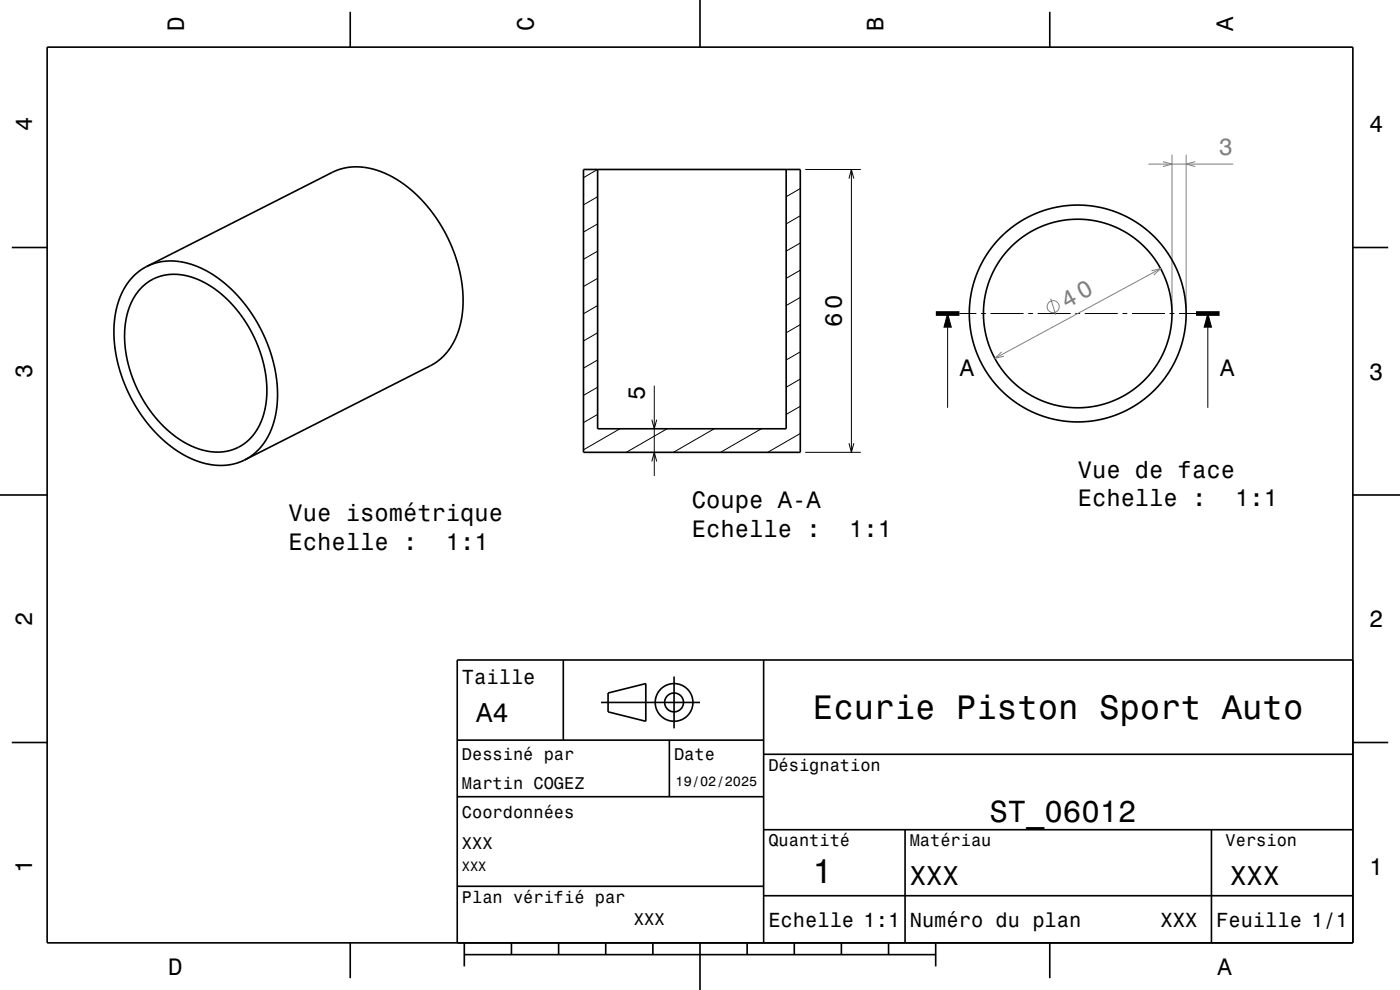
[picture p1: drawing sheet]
<svg xmlns="http://www.w3.org/2000/svg" width="297mm" height="210mm" viewBox="0 0 297 210" stroke-linecap="round" stroke-linejoin="round" font-family="sans-serif">
<g fill="none" stroke="#000" stroke-width=".21">
<path d="M126.8 36l-3 1.7M169.8 40l-3 1.7M170.8 36h11.8M180.1 37.9l.5-1.9 .5 1.9M180.6 36v60M126.8 59l-3 1.8M126.8 53.3l-3 1.7M126.8 47.5l-3 1.7M126.8 41.7l-3 1.8M169.8 57.3l-3 1.7M169.8 51.5l-3 1.8M169.8 45.8l-3 1.7"/>
<path d="M126.8 76.4l-3 1.7M126.8 70.6l-3 1.7M126.8 64.8l-3 1.8M169.8 74.6l-3 1.8M169.8 68.9l-3 1.7M169.8 63.1l-3 1.7M201 69.4v17.1M203.5 66.5h3.6M208.1 66.5h1M210.1 66.5h7M218.1 66.5h1M220.1 66.5h7"/>
<path d="M228.1 66.5h1M230.1 66.5h7M238.1 66.5h1M240.1 66.5h7M248.1 66.5h1M250.1 66.5h3.6M256.2 69.4v17.1M126.8 87.9l-3 1.7M126.8 82.1l-3 1.8M131.5 91l-7.7 4.4M138.3 89l.5 2 .5-2M138.3 97.9l.5-1.9 .5 1.9"/>
<path d="M138.8 81.8v19.2M141.5 91l-8.6 5M151.5 91l-8.6 5M161.5 91l-8.6 5M169.8 92l-6.9 4M169.8 86.2l-3 1.7M169.8 80.4l-3 1.7M170.8 96h11.8M180.1 94l.5 2 .5-2"/>
</g>
<g fill="none" stroke="#808080" stroke-width=".21">
<path d="M243.6 34.8h18M246.7 34.3l1.9 .5-1.9 .5M248.6 32.8v32.7M251.6 32.8v32.7M253.6 34.3l-2 .5 2 .5M244.3 57.4l1.9-.4-1.4 1.4M246.2 57l-35.2 19M212.5 74.7l-1.5 1.3 2-.4M222.9 63.3l1.1 3.5"/>
<circle cx="223.4" cy="65.1" r="1.28"/>
</g>
<g fill="none" stroke="#000" stroke-width=".35">
<path d="M10 10h277v190h-277zM74.3 2.5v7.5M148.5 0v10M222.7 2.5v7.5M123.8 36h46v60h-46zM126.8 36v55h40v-55M2.5 52.5h7.5M31.1 56.5l-1.3 .8-1.2 1-2 2.5-.9 1.6-.6 1.7-.8 3.4-.1 3.7 .5 4.4 1.2 4.5 1.8 4.1 2.4 4 2.6 3.3 3.1 2.8 3.3 2.3 3.4 1.4 3.3 .7 3.2-.2 1.7-.4 1.2-.5M31.1 56.5l1.5-.6 1.7-.4 3-.1 3.4 .7 3.2 1.4 3.3 2.2 3.1 2.9 2.9 3.6 2.4 4.1 1.6 3.9 1.2 4.3 .5 4.4-.3 4.1-.8 3.4-1.5 3.1-2 2.4-2.4 1.7M31.1 56.5l39.5-20 1.7-.7 1.9-.3h2.8l2.9 .6 2.8 1.2 2.8 1.7 2.7 2.1 2.4 2.6 2.4 3.2 1.7 3 1.5 3.4 1.2 3.6 .6 3.5 .2 3.6-.2 3.3-.8 3.1-1.2 2.6-1.6 2.2-1.3 1.2-1.5 1-39.7 20.2M287 52.5h7.5M30 61l2.2-1.6 2.6-1 1.5-.2h1.7l2.9 .7 3 1.4 3.1 2.1 2.9 2.9 2.3 3.2 2 3.7 1.4 3.7 .8 3.8 .2 3.6-.4 3.4-.9 3.1-1.7 2.6-.9 1-1.3 1-2.3 1.1-2.7 .4-2.8-.3-2.6-.8-2.8-1.5-2.9-2.3-2.4-2.6-2.1-2.8-1.7-3-1.4-3.5-.9-3.5-.4-3.5 .2-3.3 .6-3 1.2-2.6z"/>
<path d="M0 105h10M287 105h10M119.5 140v17M162 140v60M287 140h-190v60M2.5 157.5h7.5M97 157h65M127.5 149h21M129 147l8-2v8l-8-2zM142 157v12M143 143.5v11M287 157.5h7.5"/>
<path d="M97 169h65M162 176h125M162 160h125M192 176v24M257 176v24M97 188h65M162 190h125M74.3 200v7.5M98.5 202.5h100M98.5 200v5M108.5 200v2.5M118.5 200v2.5"/>
<path d="M128.5 200v2.5M138.5 200v2.5M148.5 200v10M158.5 200v2.5M168.5 200v2.5M178.5 200v2.5M188.5 200v2.5M198.5 200v5M222.7 200v7.5"/>
<circle cx="228.6" cy="66.5" r="20"/>
<circle cx="228.6" cy="66.5" r="23"/>
<circle cx="143" cy="149" r="2"/>
<circle cx="143" cy="149" r="4"/>
</g>
<path d="M198.5 66.5h5M253.7 66.5h5" fill="none" stroke="#000" stroke-width="1" stroke-linecap="butt"/>
<g fill="#000" stroke="#000" stroke-width=".21">
<path d="M201 66.5l.8 2.9h-1.5z" fill-rule="evenodd"/>
<path d="M256.2 66.5l.8 2.9h-1.5z" fill-rule="evenodd"/>
</g>
<g font-size="7.2">
<text x="172.5" y="152.6">Ecurie Piston Sport Auto</text>
<text x="172.3" y="187.3">1</text>
</g>
<text font-size="6.5" x="209.9" y="174.5">ST_06012</text>
<g font-size="5.8">
<text x="101" y="153.1">A4</text>
<text x="193" y="187.6">XXX</text>
<text x="261" y="187.6">XXX</text>
</g>
<text font-size="5.1" fill="#808080" x="226.3" y="65.5" transform="rotate(-29 226.3 65.5)">40</text>
<g font-size="5">
<text x="39" y="6.5" transform="rotate(-90 39 6.5)">D</text>
<text x="113.2" y="6.5" transform="rotate(-90 113.2 6.5)">C</text>
<text x="187.4" y="6.5" transform="rotate(-90 187.4 6.5)">B</text>
<text x="261.6" y="6.5" transform="rotate(-90 261.6 6.5)">A</text>
<text x="6.8" y="27.8" transform="rotate(-90 6.8 27.8)">4</text>
<text x="290.5" y="28.1">4</text>
<text x="178.6" y="69.3" transform="rotate(-90 178.6 69.3)">60</text>
<text x="6.8" y="80.3" transform="rotate(-90 6.8 80.3)">3</text>
<text x="203.7" y="79.8">A</text>
<text x="258.9" y="79.8">A</text>
<text x="290.5" y="80.6">3</text>
<text x="136.8" y="84.8" transform="rotate(-90 136.8 84.8)">5</text>
<text x="228.6" y="101.4">Vue de face</text>
<text x="146.8" y="107.8">Coupe A-A</text>
<text x="228.6" y="107.4">Echelle :</text>
<text x="262" y="107.4">1:1</text>
<text x="61.2" y="110.6">Vue isométrique</text>
<text x="146.8" y="113.9">Echelle :</text>
<text x="180.2" y="113.9">1:1</text>
<text x="61.2" y="116.6">Echelle :</text>
<text x="94.6" y="116.6">1:1</text>
<text x="6.8" y="132.8" transform="rotate(-90 6.8 132.8)">2</text>
<text x="290.5" y="133.1">2</text>
<text x="6.8" y="185.3" transform="rotate(-90 6.8 185.3)">1</text>
<text x="290.5" y="185.6">1</text>
<text x="35.7" y="206.8">D</text>
<text x="258.3" y="206.8">A</text>
</g>
<text font-size="5" fill="#808080" x="258.6" y="32.8">3</text>
<g font-size="4.3">
<text x="98" y="145.2">Taille</text>
<text x="163" y="196.6">Echelle 1:1</text>
<text x="193" y="196.6">Numéro du plan</text>
<text x="246.2" y="196.6">XXX</text>
<text x="258" y="196.6">Feuille 1/1</text>
</g>
<g font-size="3.6">
<text x="98" y="161.3">Dessiné par</text>
<text x="143" y="161.3">Date</text>
<text x="98" y="167.5">Martin COGEZ</text>
<text x="163" y="163.5">Désignation</text>
<text x="98" y="173.5">Coordonnées</text>
<text x="163" y="179.5">Quantité</text>
<text x="193" y="179.5">Matériau</text>
<text x="260" y="179.5">Version</text>
<text x="98" y="180.2">XXX</text>
<text x="98" y="191.5">Plan vérifié par</text>
<text x="134.5" y="196.3">XXX</text>
</g>
<g font-size="2.9">
<text x="143.3" y="166.8">19/02/2025</text>
<text x="98" y="184.8">XXX</text>
</g>
</svg>
